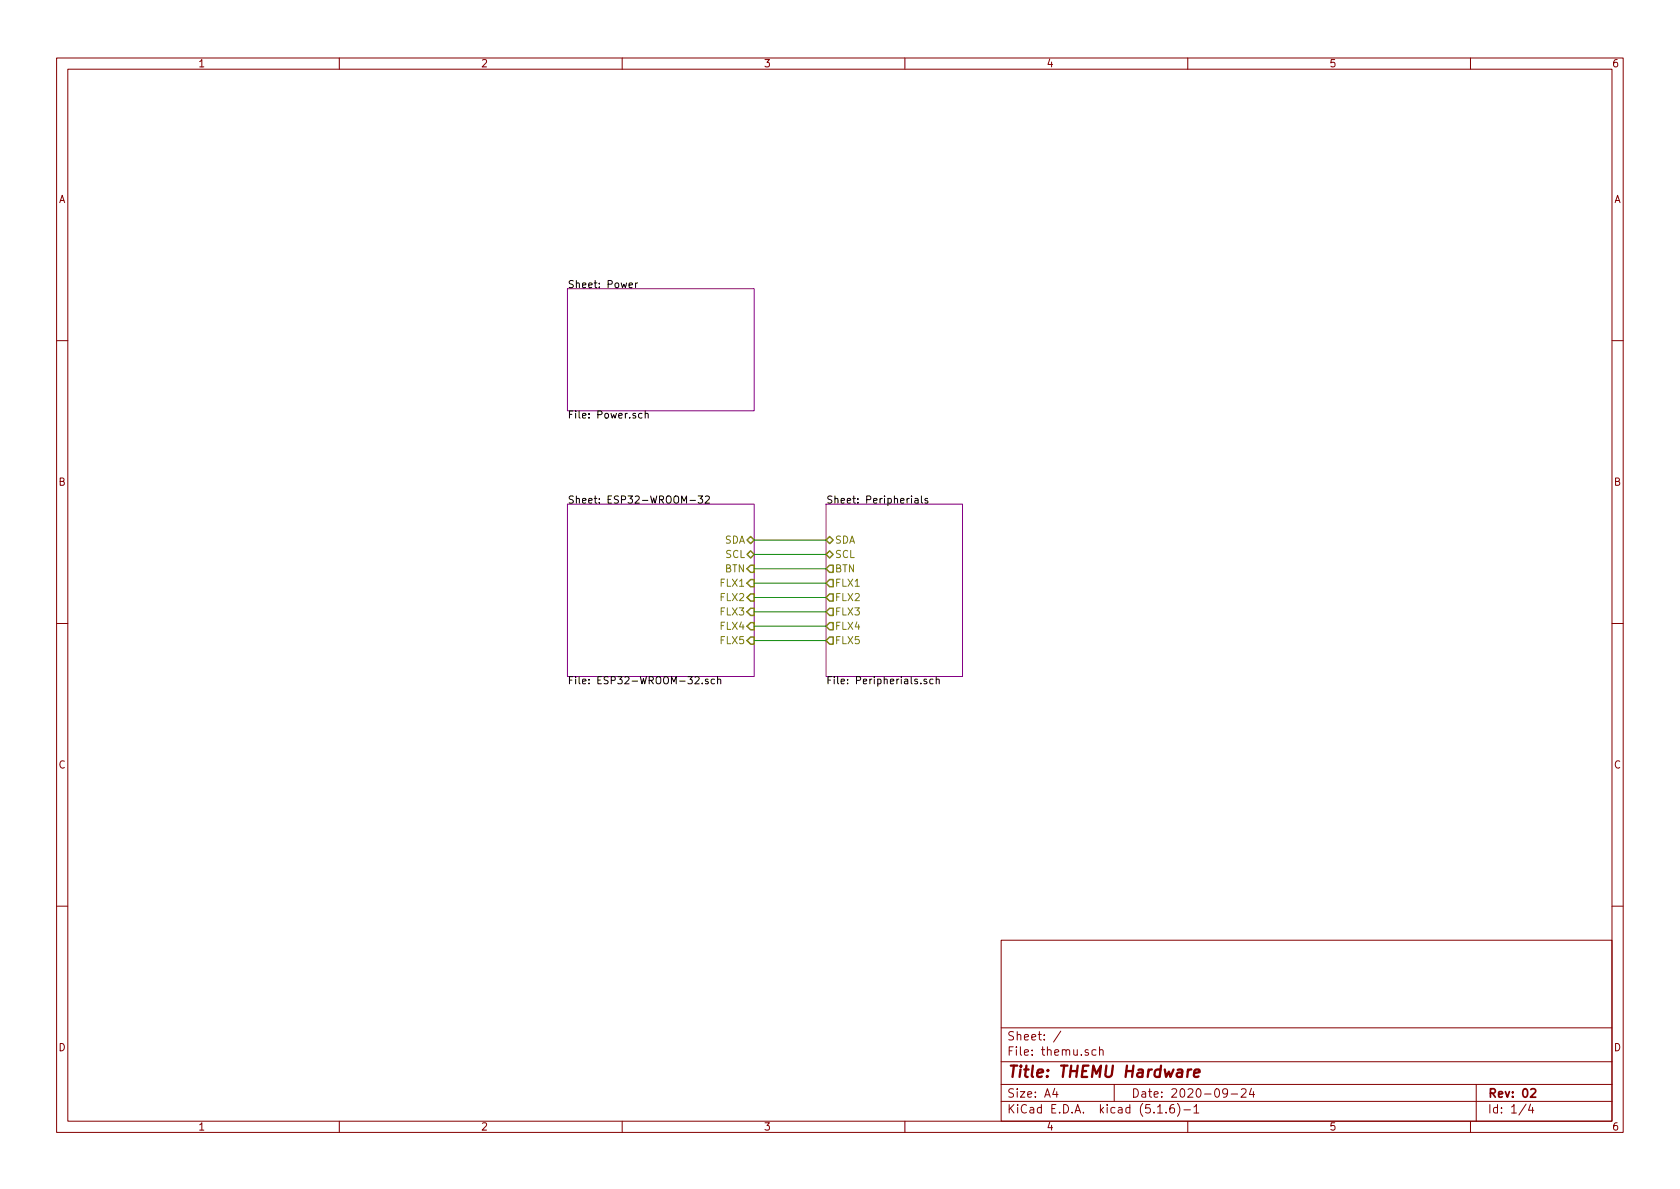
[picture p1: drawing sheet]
EESchema Schematic File Version 4
EELAYER 30 0
EELAYER END
$Descr A4 11693 8268
encoding utf-8
Sheet 1 4
Title "THEMU Hardware"
Date "2020-09-24"
Rev "02"
Comp ""
Comment1 ""
Comment2 ""
Comment3 ""
Comment4 ""
$EndDescr
Wire Wire Line
	5250 3750 5750 3750
Wire Wire Line
	5250 3850 5750 3850
$Sheet
S 3950 2000 1300 850 
U 5F3C42AD
F0 "Power" 50
F1 "Power.sch" 50
$EndSheet
$Sheet
S 5750 3500 950  1200
U 5F450ACB
F0 "Peripherials" 50
F1 "Peripherials.sch" 50
F2 "SDA" B L 5750 3750 50 
F3 "SCL" B L 5750 3850 50 
F4 "BTN" O L 5750 3950 50 
F5 "FLX1" O L 5750 4050 50 
F6 "FLX2" O L 5750 4150 50 
F7 "FLX3" O L 5750 4250 50 
F8 "FLX4" O L 5750 4350 50 
F9 "FLX5" O L 5750 4450 50 
$EndSheet
$Sheet
S 3950 3500 1300 1200
U 5F4501E0
F0 "ESP32-WROOM-32" 50
F1 "ESP32-WROOM-32.sch" 50
F2 "SDA" B R 5250 3750 50 
F3 "SCL" B R 5250 3850 50 
F4 "BTN" I R 5250 3950 50 
F5 "FLX2" I R 5250 4150 50 
F6 "FLX3" I R 5250 4250 50 
F7 "FLX4" I R 5250 4350 50 
F8 "FLX5" I R 5250 4450 50 
F9 "FLX1" I R 5250 4050 50 
$EndSheet
Wire Wire Line
	5250 3950 5750 3950
Wire Wire Line
	5750 4050 5250 4050
Wire Wire Line
	5250 4150 5750 4150
Wire Wire Line
	5750 4250 5250 4250
Wire Wire Line
	5250 4350 5750 4350
Wire Wire Line
	5750 4450 5250 4450
$EndSCHEMATC
